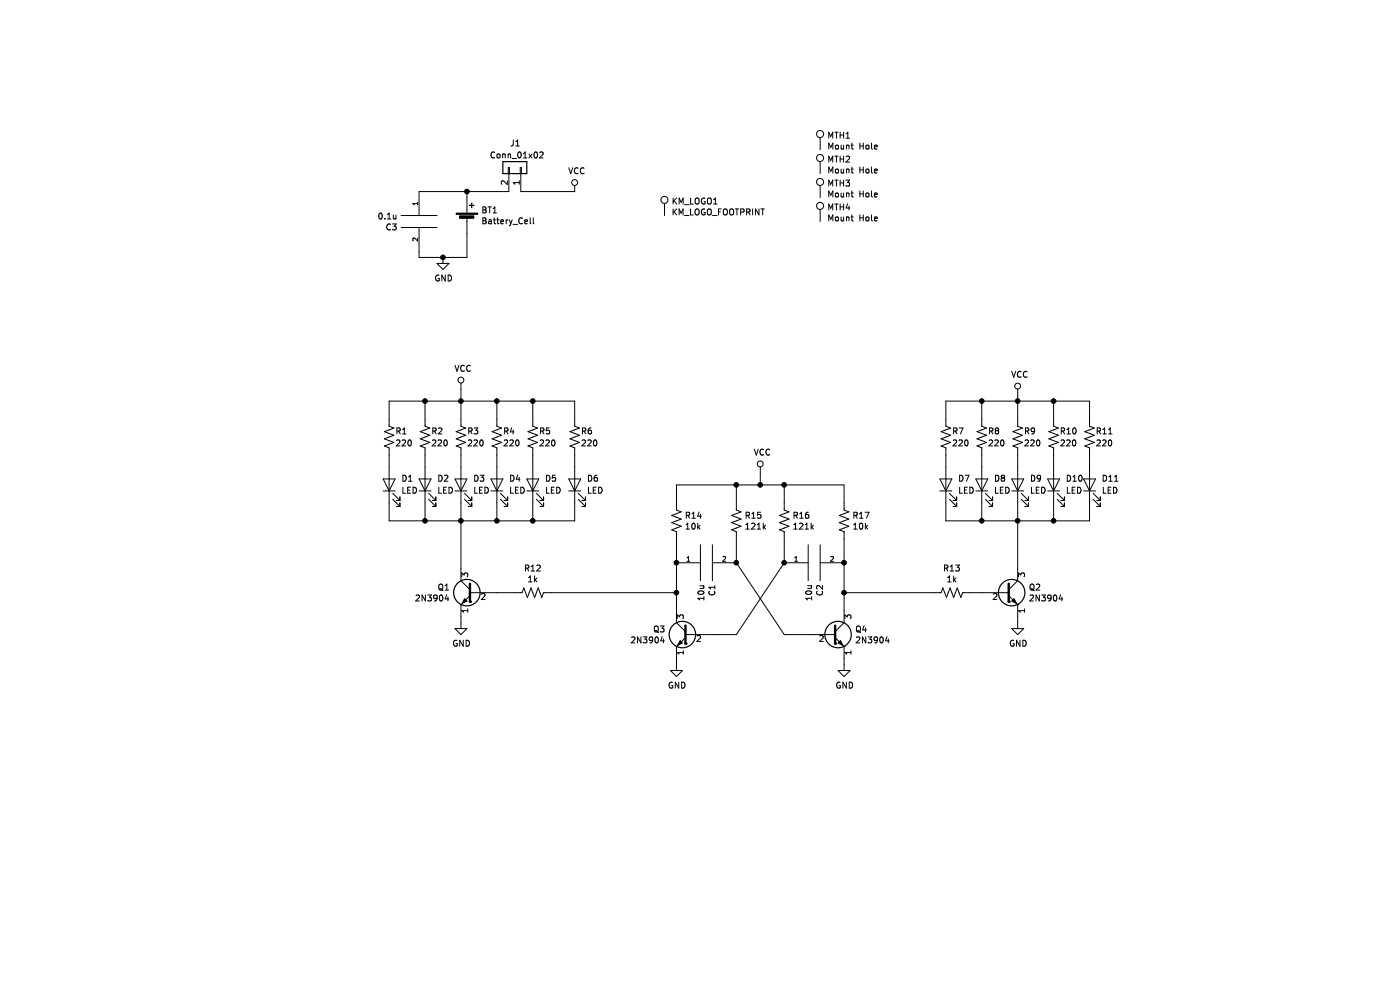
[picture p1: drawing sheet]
EESchema Schematic File Version 4
LIBS:km-skillz-badge-kit-cache
EELAYER 26 0
EELAYER END
$Descr A4 11693 8268
encoding utf-8
Sheet 1 1
Title ""
Date ""
Rev ""
Comp ""
Comment1 ""
Comment2 ""
Comment3 ""
Comment4 ""
$EndDescr
$Comp
L Device:LED D1
U 1 1
P 3250 4050
F 0 "D1" V 3300 3950 50  0000 R CNN
F 1 "LED" V 3200 3950 50  0000 R CNN
F 2 "LEDs:LED_D3.0mm" H 3250 4050 50  0001 C CNN
F 3 "~" H 3250 4050 50  0001 C CNN
	1    3250 4050
	0    -1   -1   0   
$EndComp
$Comp
L Device:LED D2
U 1 1
P 3550 4050
F 0 "D2" V 3600 3950 50  0000 R CNN
F 1 "LED" V 3500 3950 50  0000 R CNN
F 2 "LEDs:LED_D3.0mm" H 3550 4050 50  0001 C CNN
F 3 "~" H 3550 4050 50  0001 C CNN
	1    3550 4050
	0    -1   -1   0   
$EndComp
$Comp
L Device:LED D3
U 1 1
P 3850 4050
F 0 "D3" V 3900 3950 50  0000 R CNN
F 1 "LED" V 3800 3950 50  0000 R CNN
F 2 "LEDs:LED_D3.0mm" H 3850 4050 50  0001 C CNN
F 3 "~" H 3850 4050 50  0001 C CNN
	1    3850 4050
	0    -1   -1   0   
$EndComp
$Comp
L Device:LED D4
U 1 1
P 4150 4050
F 0 "D4" V 4200 3950 50  0000 R CNN
F 1 "LED" V 4100 3950 50  0000 R CNN
F 2 "LEDs:LED_D3.0mm" H 4150 4050 50  0001 C CNN
F 3 "~" H 4150 4050 50  0001 C CNN
	1    4150 4050
	0    -1   -1   0   
$EndComp
$Comp
L Device:LED D5
U 1 1
P 4450 4050
F 0 "D5" V 4500 3950 50  0000 R CNN
F 1 "LED" V 4400 3950 50  0000 R CNN
F 2 "LEDs:LED_D3.0mm" H 4450 4050 50  0001 C CNN
F 3 "~" H 4450 4050 50  0001 C CNN
	1    4450 4050
	0    -1   -1   0   
$EndComp
$Comp
L Device:R_US R1
U 1 1
P 3250 3650
F 0 "R1" H 3300 3700 50  0000 L CNN
F 1 "220" H 3300 3600 50  0000 L CNN
F 2 "Resistors_THT:R_Axial_DIN0411_L9.9mm_D3.6mm_P12.70mm_Horizontal" V 3290 3640 50  0001 C CNN
F 3 "~" H 3250 3650 50  0001 C CNN
	1    3250 3650
	1    0    0    -1  
$EndComp
$Comp
L Device:R_US R2
U 1 1
P 3550 3650
F 0 "R2" H 3600 3700 50  0000 L CNN
F 1 "220" H 3600 3600 50  0000 L CNN
F 2 "Resistors_THT:R_Axial_DIN0411_L9.9mm_D3.6mm_P12.70mm_Horizontal" V 3590 3640 50  0001 C CNN
F 3 "~" H 3550 3650 50  0001 C CNN
	1    3550 3650
	1    0    0    -1  
$EndComp
$Comp
L Device:R_US R3
U 1 1
P 3850 3650
F 0 "R3" H 3900 3700 50  0000 L CNN
F 1 "220" H 3900 3600 50  0000 L CNN
F 2 "Resistors_THT:R_Axial_DIN0411_L9.9mm_D3.6mm_P12.70mm_Horizontal" V 3890 3640 50  0001 C CNN
F 3 "~" H 3850 3650 50  0001 C CNN
	1    3850 3650
	1    0    0    -1  
$EndComp
$Comp
L Device:R_US R4
U 1 1
P 4150 3650
F 0 "R4" H 4200 3700 50  0000 L CNN
F 1 "220" H 4200 3600 50  0000 L CNN
F 2 "Resistors_THT:R_Axial_DIN0411_L9.9mm_D3.6mm_P12.70mm_Horizontal" V 4190 3640 50  0001 C CNN
F 3 "~" H 4150 3650 50  0001 C CNN
	1    4150 3650
	1    0    0    -1  
$EndComp
$Comp
L Device:R_US R5
U 1 1
P 4450 3650
F 0 "R5" H 4500 3700 50  0000 L CNN
F 1 "220" H 4500 3600 50  0000 L CNN
F 2 "Resistors_THT:R_Axial_DIN0411_L9.9mm_D3.6mm_P12.70mm_Horizontal" V 4490 3640 50  0001 C CNN
F 3 "~" H 4450 3650 50  0001 C CNN
	1    4450 3650
	1    0    0    -1  
$EndComp
Wire Wire Line
	4450 3800 4450 3900
Wire Wire Line
	4150 3800 4150 3900
Wire Wire Line
	3850 3800 3850 3900
Wire Wire Line
	3550 3800 3550 3900
Wire Wire Line
	3250 3800 3250 3900
$Comp
L Transistor_BJT:2N3904 Q1
U 1 1
P 3950 4950
F 0 "Q1" H 4141 4996 50  0000 L CNN
F 1 "2N3904" H 4141 4905 50  0000 L CNN
F 2 "TO_SOT_Packages_THT:TO-92_Inline_Wide" H 4150 4875 50  0001 L CIN
F 3 "https://www.fairchildsemi.com/datasheets/2N/2N3904.pdf" H 3950 4950 50  0001 L CNN
	1    3950 4950
	-1   0    0    -1  
$EndComp
$Comp
L power:VCC #PWR03
U 1 1
P 6350 3950
F 0 "#PWR03" H 6350 3800 50  0001 C CNN
F 1 "VCC" H 6367 4123 50  0000 C CNN
F 2 "" H 6350 3950 50  0001 C CNN
F 3 "" H 6350 3950 50  0001 C CNN
	1    6350 3950
	1    0    0    -1  
$EndComp
Wire Wire Line
	3250 4200 3250 4350
Wire Wire Line
	3250 4350 3550 4350
Wire Wire Line
	4450 4350 4450 4200
Wire Wire Line
	4150 4200 4150 4350
Connection ~ 4150 4350
Wire Wire Line
	4150 4350 4450 4350
Wire Wire Line
	3850 4200 3850 4350
Connection ~ 3850 4350
Wire Wire Line
	3850 4350 4150 4350
Wire Wire Line
	3550 4200 3550 4350
Connection ~ 3550 4350
Wire Wire Line
	3550 4350 3850 4350
Wire Wire Line
	3250 3500 3250 3350
Wire Wire Line
	4450 3350 4450 3500
Wire Wire Line
	4150 3500 4150 3350
Connection ~ 4150 3350
Wire Wire Line
	4150 3350 4450 3350
Wire Wire Line
	3850 3500 3850 3350
Connection ~ 3850 3350
Wire Wire Line
	3850 3350 4150 3350
Wire Wire Line
	3550 3500 3550 3350
$Comp
L power:GND #PWR08
U 1 1
P 3850 5200
F 0 "#PWR08" H 3850 4950 50  0001 C CNN
F 1 "GND" H 3855 5027 50  0000 C CNN
F 2 "" H 3850 5200 50  0001 C CNN
F 3 "" H 3850 5200 50  0001 C CNN
	1    3850 5200
	1    0    0    -1  
$EndComp
Wire Wire Line
	3850 5200 3850 5150
$Comp
L Device:LED D6
U 1 1
P 4800 4050
F 0 "D6" V 4850 3950 50  0000 R CNN
F 1 "LED" V 4750 3950 50  0000 R CNN
F 2 "LEDs:LED_D3.0mm" H 4800 4050 50  0001 C CNN
F 3 "~" H 4800 4050 50  0001 C CNN
	1    4800 4050
	0    -1   -1   0   
$EndComp
$Comp
L Device:LED D7
U 1 1
P 7900 4050
F 0 "D7" V 7950 3950 50  0000 R CNN
F 1 "LED" V 7850 3950 50  0000 R CNN
F 2 "LEDs:LED_D3.0mm" H 7900 4050 50  0001 C CNN
F 3 "~" H 7900 4050 50  0001 C CNN
	1    7900 4050
	0    -1   -1   0   
$EndComp
$Comp
L Device:LED D8
U 1 1
P 8200 4050
F 0 "D8" V 8250 3950 50  0000 R CNN
F 1 "LED" V 8150 3950 50  0000 R CNN
F 2 "LEDs:LED_D3.0mm" H 8200 4050 50  0001 C CNN
F 3 "~" H 8200 4050 50  0001 C CNN
	1    8200 4050
	0    -1   -1   0   
$EndComp
$Comp
L Device:LED D9
U 1 1
P 8500 4050
F 0 "D9" V 8550 3950 50  0000 R CNN
F 1 "LED" V 8450 3950 50  0000 R CNN
F 2 "Resistors_SMD:R_1210_HandSoldering" H 8500 4050 50  0001 C CNN
F 3 "~" H 8500 4050 50  0001 C CNN
	1    8500 4050
	0    -1   -1   0   
$EndComp
$Comp
L Device:LED D10
U 1 1
P 8800 4050
F 0 "D10" V 8850 3950 50  0000 R CNN
F 1 "LED" V 8750 3950 50  0000 R CNN
F 2 "LEDs:LED_D3.0mm" H 8800 4050 50  0001 C CNN
F 3 "~" H 8800 4050 50  0001 C CNN
	1    8800 4050
	0    -1   -1   0   
$EndComp
$Comp
L Device:R_US R6
U 1 1
P 4800 3650
F 0 "R6" H 4850 3700 50  0000 L CNN
F 1 "220" H 4850 3600 50  0000 L CNN
F 2 "Resistors_THT:R_Axial_DIN0411_L9.9mm_D3.6mm_P12.70mm_Horizontal" V 4840 3640 50  0001 C CNN
F 3 "~" H 4800 3650 50  0001 C CNN
	1    4800 3650
	1    0    0    -1  
$EndComp
$Comp
L Device:R_US R7
U 1 1
P 7900 3650
F 0 "R7" H 7950 3700 50  0000 L CNN
F 1 "220" H 7950 3600 50  0000 L CNN
F 2 "Resistors_THT:R_Axial_DIN0411_L9.9mm_D3.6mm_P12.70mm_Horizontal" V 7940 3640 50  0001 C CNN
F 3 "~" H 7900 3650 50  0001 C CNN
	1    7900 3650
	1    0    0    -1  
$EndComp
$Comp
L Device:R_US R8
U 1 1
P 8200 3650
F 0 "R8" H 8250 3700 50  0000 L CNN
F 1 "220" H 8250 3600 50  0000 L CNN
F 2 "Resistors_THT:R_Axial_DIN0411_L9.9mm_D3.6mm_P12.70mm_Horizontal" V 8240 3640 50  0001 C CNN
F 3 "~" H 8200 3650 50  0001 C CNN
	1    8200 3650
	1    0    0    -1  
$EndComp
$Comp
L Device:R_US R9
U 1 1
P 8500 3650
F 0 "R9" H 8550 3700 50  0000 L CNN
F 1 "220" H 8550 3600 50  0000 L CNN
F 2 "Resistors_THT:R_Axial_DIN0411_L9.9mm_D3.6mm_P12.70mm_Horizontal" V 8540 3640 50  0001 C CNN
F 3 "~" H 8500 3650 50  0001 C CNN
	1    8500 3650
	1    0    0    -1  
$EndComp
$Comp
L Device:R_US R10
U 1 1
P 8800 3650
F 0 "R10" H 8850 3700 50  0000 L CNN
F 1 "220" H 8850 3600 50  0000 L CNN
F 2 "Resistors_THT:R_Axial_DIN0411_L9.9mm_D3.6mm_P12.70mm_Horizontal" V 8840 3640 50  0001 C CNN
F 3 "~" H 8800 3650 50  0001 C CNN
	1    8800 3650
	1    0    0    -1  
$EndComp
Wire Wire Line
	8800 3800 8800 3900
Wire Wire Line
	8500 3800 8500 3900
Wire Wire Line
	8200 3800 8200 3900
Wire Wire Line
	7900 3800 7900 3900
Wire Wire Line
	4800 3800 4800 3900
Wire Wire Line
	4800 4200 4800 4350
Wire Wire Line
	8800 4350 8800 4200
Wire Wire Line
	8500 4200 8500 4350
Connection ~ 8500 4350
Wire Wire Line
	8500 4350 8800 4350
Wire Wire Line
	8200 4200 8200 4350
Connection ~ 8200 4350
Wire Wire Line
	8200 4350 8500 4350
Wire Wire Line
	7900 4200 7900 4350
Wire Wire Line
	7900 4350 8200 4350
Wire Wire Line
	4800 3500 4800 3350
Wire Wire Line
	8800 3350 8800 3500
Wire Wire Line
	8500 3500 8500 3350
Connection ~ 8500 3350
Wire Wire Line
	8500 3350 8800 3350
Wire Wire Line
	8200 3500 8200 3350
Connection ~ 8200 3350
Wire Wire Line
	8200 3350 8500 3350
Wire Wire Line
	7900 3500 7900 3350
Wire Wire Line
	7900 3350 8200 3350
$Comp
L power:VCC #PWR07
U 1 1
P 3850 3250
F 0 "#PWR07" H 3850 3100 50  0001 C CNN
F 1 "VCC" H 3867 3423 50  0000 C CNN
F 2 "" H 3850 3250 50  0001 C CNN
F 3 "" H 3850 3250 50  0001 C CNN
	1    3850 3250
	1    0    0    -1  
$EndComp
$Comp
L power:VCC #PWR09
U 1 1
P 8500 3300
F 0 "#PWR09" H 8500 3150 50  0001 C CNN
F 1 "VCC" H 8517 3473 50  0000 C CNN
F 2 "" H 8500 3300 50  0001 C CNN
F 3 "" H 8500 3300 50  0001 C CNN
	1    8500 3300
	1    0    0    -1  
$EndComp
Wire Wire Line
	3850 3250 3850 3350
Wire Wire Line
	8500 3300 8500 3350
Wire Wire Line
	3850 4350 3850 4750
$Comp
L Device:R_US R12
U 1 1
P 4450 4950
F 0 "R12" V 4245 4950 50  0000 C CNN
F 1 "1k" V 4336 4950 50  0000 C CNN
F 2 "Resistors_THT:R_Axial_DIN0411_L9.9mm_D3.6mm_P12.70mm_Horizontal" V 4490 4940 50  0001 C CNN
F 3 "~" H 4450 4950 50  0001 C CNN
	1    4450 4950
	0    1    1    0   
$EndComp
Wire Wire Line
	4150 4950 4300 4950
$Comp
L Connector:TestPoint KM_LOGO1
U 1 1
P 5550 1800
F 0 "KM_LOGO1" H 5608 1920 50  0000 L CNN
F 1 "KM_LOGO_FOOTPRINT" H 5608 1829 50  0000 L CNN
F 2 "km-noob-badge-kit:km-logo-back-silkscreen" H 5750 1800 50  0001 C CNN
F 3 "~" H 5750 1800 50  0001 C CNN
	1    5550 1800
	1    0    0    -1  
$EndComp
Wire Wire Line
	4800 4350 4450 4350
Connection ~ 4450 4350
Wire Wire Line
	4450 3350 4800 3350
Connection ~ 4450 3350
$Comp
L Device:LED D11
U 1 1
P 9100 4050
F 0 "D11" V 9150 3950 50  0000 R CNN
F 1 "LED" V 9050 3950 50  0000 R CNN
F 2 "LEDs:LED_D3.0mm" H 9100 4050 50  0001 C CNN
F 3 "~" H 9100 4050 50  0001 C CNN
	1    9100 4050
	0    -1   -1   0   
$EndComp
$Comp
L Device:R_US R11
U 1 1
P 9100 3650
F 0 "R11" H 9150 3700 50  0000 L CNN
F 1 "220" H 9150 3600 50  0000 L CNN
F 2 "Resistors_THT:R_Axial_DIN0411_L9.9mm_D3.6mm_P12.70mm_Horizontal" V 9140 3640 50  0001 C CNN
F 3 "~" H 9100 3650 50  0001 C CNN
	1    9100 3650
	1    0    0    -1  
$EndComp
Wire Wire Line
	9100 3800 9100 3900
Wire Wire Line
	9100 4350 9100 4200
Wire Wire Line
	8800 4350 9100 4350
Wire Wire Line
	9100 3350 9100 3500
Wire Wire Line
	8800 3350 9100 3350
Connection ~ 8800 3350
Connection ~ 8800 4350
$Comp
L Device:Battery_Cell BT1
U 1 1
P 3900 1850
F 0 "BT1" H 4018 1946 50  0000 L CNN
F 1 "Battery_Cell" H 4018 1855 50  0000 L CNN
F 2 "Rays Footprints:Keystone-3035-CR2032-Coin" V 3900 1910 50  0001 C CNN
F 3 "~" V 3900 1910 50  0001 C CNN
	1    3900 1850
	1    0    0    -1  
$EndComp
$Comp
L power:VCC #PWR011
U 1 1
P 4800 1600
F 0 "#PWR011" H 4800 1450 50  0001 C CNN
F 1 "VCC" H 4817 1773 50  0000 C CNN
F 2 "" H 4800 1600 50  0001 C CNN
F 3 "" H 4800 1600 50  0001 C CNN
	1    4800 1600
	1    0    0    -1  
$EndComp
Wire Wire Line
	3900 1600 3900 1650
$Comp
L power:GND #PWR012
U 1 1
P 3700 2150
F 0 "#PWR012" H 3700 1900 50  0001 C CNN
F 1 "GND" H 3705 1977 50  0000 C CNN
F 2 "" H 3700 2150 50  0001 C CNN
F 3 "" H 3700 2150 50  0001 C CNN
	1    3700 2150
	1    0    0    -1  
$EndComp
$Comp
L pspice:C C1
U 1 1
P 5900 4700
F 0 "C1" H 5722 4654 50  0000 R CNN
F 1 "10u" H 5722 4745 50  0000 R CNN
F 2 "Capacitors_THT:C_Disc_D4.7mm_W2.5mm_P5.00mm" H 5900 4700 50  0001 C CNN
F 3 "https://www.digikey.com/product-detail/en/vishay-bc-components/K104K15X7RF5UH5/BC5229CT-ND/8557358" H 5900 4700 50  0001 C CNN
	1    5900 4700
	0    -1   -1   0   
$EndComp
Connection ~ 3550 3350
Wire Wire Line
	3550 3350 3850 3350
Wire Wire Line
	3250 3350 3550 3350
$Comp
L Device:R_US R14
U 1 1
P 5650 4350
F 0 "R14" H 5718 4396 50  0000 L CNN
F 1 "10k" H 5718 4305 50  0000 L CNN
F 2 "Resistors_THT:R_Axial_DIN0411_L9.9mm_D3.6mm_P12.70mm_Horizontal" V 5690 4340 50  0001 C CNN
F 3 "~" H 5650 4350 50  0001 C CNN
	1    5650 4350
	1    0    0    -1  
$EndComp
$Comp
L Device:R_US R15
U 1 1
P 6150 4350
F 0 "R15" H 6218 4396 50  0000 L CNN
F 1 "121k" H 6218 4305 50  0000 L CNN
F 2 "Resistors_THT:R_Axial_DIN0411_L9.9mm_D3.6mm_P12.70mm_Horizontal" V 6190 4340 50  0001 C CNN
F 3 "~" H 6150 4350 50  0001 C CNN
	1    6150 4350
	1    0    0    -1  
$EndComp
Wire Wire Line
	5650 4200 5650 4050
Wire Wire Line
	6150 4200 6150 4050
Wire Wire Line
	6350 3950 6350 4050
Wire Wire Line
	5650 4050 6150 4050
Wire Wire Line
	5650 4500 5650 4700
Wire Wire Line
	6150 4500 6150 4700
$Comp
L pspice:C C2
U 1 1
P 6800 4700
F 0 "C2" H 6622 4654 50  0000 R CNN
F 1 "10u" H 6622 4745 50  0000 R CNN
F 2 "Capacitors_THT:C_Disc_D4.7mm_W2.5mm_P5.00mm" H 6800 4700 50  0001 C CNN
F 3 "https://www.digikey.com/product-detail/en/vishay-bc-components/K104K15X7RF5UH5/BC5229CT-ND/8557358" H 6800 4700 50  0001 C CNN
	1    6800 4700
	0    -1   -1   0   
$EndComp
$Comp
L Device:R_US R16
U 1 1
P 6550 4350
F 0 "R16" H 6618 4396 50  0000 L CNN
F 1 "121k" H 6618 4305 50  0000 L CNN
F 2 "Resistors_THT:R_Axial_DIN0411_L9.9mm_D3.6mm_P12.70mm_Horizontal" V 6590 4340 50  0001 C CNN
F 3 "~" H 6550 4350 50  0001 C CNN
	1    6550 4350
	1    0    0    -1  
$EndComp
$Comp
L Device:R_US R17
U 1 1
P 7050 4350
F 0 "R17" H 7118 4396 50  0000 L CNN
F 1 "10k" H 7118 4305 50  0000 L CNN
F 2 "Resistors_THT:R_Axial_DIN0411_L9.9mm_D3.6mm_P12.70mm_Horizontal" V 7090 4340 50  0001 C CNN
F 3 "~" H 7050 4350 50  0001 C CNN
	1    7050 4350
	1    0    0    -1  
$EndComp
Wire Wire Line
	6550 4200 6550 4050
Wire Wire Line
	7050 4200 7050 4050
Wire Wire Line
	6550 4050 7050 4050
Wire Wire Line
	6550 4500 6550 4700
Wire Wire Line
	7050 4500 7050 4700
Wire Wire Line
	6150 4050 6350 4050
Connection ~ 6150 4050
Connection ~ 6550 4050
Connection ~ 6350 4050
Wire Wire Line
	6350 4050 6550 4050
$Comp
L Transistor_BJT:2N3904 Q4
U 1 1
P 6950 5300
F 0 "Q4" H 7141 5346 50  0000 L CNN
F 1 "2N3904" H 7141 5255 50  0000 L CNN
F 2 "TO_SOT_Packages_THT:TO-92_Inline_Wide" H 7150 5225 50  0001 L CIN
F 3 "https://www.fairchildsemi.com/datasheets/2N/2N3904.pdf" H 6950 5300 50  0001 L CNN
	1    6950 5300
	1    0    0    -1  
$EndComp
$Comp
L Transistor_BJT:2N3904 Q3
U 1 1
P 5750 5300
F 0 "Q3" H 5941 5346 50  0000 L CNN
F 1 "2N3904" H 5941 5255 50  0000 L CNN
F 2 "TO_SOT_Packages_THT:TO-92_Inline_Wide" H 5950 5225 50  0001 L CIN
F 3 "https://www.fairchildsemi.com/datasheets/2N/2N3904.pdf" H 5750 5300 50  0001 L CNN
	1    5750 5300
	-1   0    0    -1  
$EndComp
Wire Wire Line
	5650 4700 5650 4950
Connection ~ 5650 4700
Wire Wire Line
	7050 4700 7050 4950
Connection ~ 7050 4700
$Comp
L power:GND #PWR02
U 1 1
P 7050 5550
F 0 "#PWR02" H 7050 5300 50  0001 C CNN
F 1 "GND" H 7055 5377 50  0000 C CNN
F 2 "" H 7050 5550 50  0001 C CNN
F 3 "" H 7050 5550 50  0001 C CNN
	1    7050 5550
	1    0    0    -1  
$EndComp
$Comp
L power:GND #PWR01
U 1 1
P 5650 5550
F 0 "#PWR01" H 5650 5300 50  0001 C CNN
F 1 "GND" H 5655 5377 50  0000 C CNN
F 2 "" H 5650 5550 50  0001 C CNN
F 3 "" H 5650 5550 50  0001 C CNN
	1    5650 5550
	1    0    0    -1  
$EndComp
Wire Wire Line
	5650 5500 5650 5550
Wire Wire Line
	7050 5500 7050 5550
$Comp
L Transistor_BJT:2N3904 Q2
U 1 1
P 8400 4950
F 0 "Q2" H 8591 4996 50  0000 L CNN
F 1 "2N3904" H 8591 4905 50  0000 L CNN
F 2 "TO_SOT_Packages_THT:TO-92_Inline_Wide" H 8600 4875 50  0001 L CIN
F 3 "https://www.fairchildsemi.com/datasheets/2N/2N3904.pdf" H 8400 4950 50  0001 L CNN
	1    8400 4950
	1    0    0    -1  
$EndComp
$Comp
L power:GND #PWR04
U 1 1
P 8500 5200
F 0 "#PWR04" H 8500 4950 50  0001 C CNN
F 1 "GND" H 8505 5027 50  0000 C CNN
F 2 "" H 8500 5200 50  0001 C CNN
F 3 "" H 8500 5200 50  0001 C CNN
	1    8500 5200
	1    0    0    -1  
$EndComp
Wire Wire Line
	8500 5200 8500 5150
Wire Wire Line
	8500 4350 8500 4750
$Comp
L Device:R_US R13
U 1 1
P 7950 4950
F 0 "R13" V 7745 4950 50  0000 C CNN
F 1 "1k" V 7836 4950 50  0000 C CNN
F 2 "Resistors_THT:R_Axial_DIN0411_L9.9mm_D3.6mm_P12.70mm_Horizontal" V 7990 4940 50  0001 C CNN
F 3 "~" H 7950 4950 50  0001 C CNN
	1    7950 4950
	0    1    1    0   
$EndComp
Wire Wire Line
	8100 4950 8200 4950
Wire Wire Line
	7800 4950 7050 4950
Connection ~ 7050 4950
Wire Wire Line
	7050 4950 7050 5100
Wire Wire Line
	4600 4950 5650 4950
Connection ~ 5650 4950
Wire Wire Line
	5650 4950 5650 5100
$Comp
L Connector_Generic:Conn_01x02 J1
U 1 1
P 4350 1400
F 0 "J1" V 4550 1400 50  0000 R CNN
F 1 "Conn_01x02" V 4450 1600 50  0000 R CNN
F 2 "Pin_Headers:Pin_Header_Angled_1x02_Pitch2.54mm" H 4350 1400 50  0001 C CNN
F 3 "~" H 4350 1400 50  0001 C CNN
	1    4350 1400
	0    1    -1   0   
$EndComp
Wire Wire Line
	3900 1600 4250 1600
Wire Wire Line
	4350 1600 4800 1600
$Comp
L pspice:C C3
U 1 1
P 3500 1850
F 0 "C3" H 3322 1804 50  0000 R CNN
F 1 "0.1u" H 3322 1895 50  0000 R CNN
F 2 "Capacitors_THT:C_Disc_D4.7mm_W2.5mm_P5.00mm" H 3500 1850 50  0001 C CNN
F 3 "https://www.digikey.com/product-detail/en/vishay-bc-components/K104K15X7RF5UH5/BC5229CT-ND/8557358" H 3500 1850 50  0001 C CNN
	1    3500 1850
	1    0    0    -1  
$EndComp
Wire Wire Line
	3500 1600 3900 1600
Connection ~ 3900 1600
Wire Wire Line
	3500 2100 3500 2150
Wire Wire Line
	3500 2150 3700 2150
Wire Wire Line
	3900 2150 3700 2150
Wire Wire Line
	3900 1950 3900 2150
Connection ~ 3700 2150
$Comp
L Connector:TestPoint MTH1
U 1 1
P 6850 1250
F 0 "MTH1" H 6908 1370 50  0000 L CNN
F 1 "Mount Hole" H 6908 1279 50  0000 L CNN
F 2 "Pin_Headers:Pin_Header_Straight_1x01_Pitch2.54mm" H 7050 1250 50  0001 C CNN
F 3 "~" H 7050 1250 50  0001 C CNN
	1    6850 1250
	1    0    0    -1  
$EndComp
$Comp
L Connector:TestPoint MTH4
U 1 1
P 6850 1850
F 0 "MTH4" H 6908 1970 50  0000 L CNN
F 1 "Mount Hole" H 6908 1879 50  0000 L CNN
F 2 "Pin_Headers:Pin_Header_Straight_1x01_Pitch2.54mm" H 7050 1850 50  0001 C CNN
F 3 "~" H 7050 1850 50  0001 C CNN
	1    6850 1850
	1    0    0    -1  
$EndComp
$Comp
L Connector:TestPoint MTH3
U 1 1
P 6850 1650
F 0 "MTH3" H 6908 1770 50  0000 L CNN
F 1 "Mount Hole" H 6908 1679 50  0000 L CNN
F 2 "Pin_Headers:Pin_Header_Straight_1x01_Pitch2.54mm" H 7050 1650 50  0001 C CNN
F 3 "~" H 7050 1650 50  0001 C CNN
	1    6850 1650
	1    0    0    -1  
$EndComp
$Comp
L Connector:TestPoint MTH2
U 1 1
P 6850 1450
F 0 "MTH2" H 6908 1570 50  0000 L CNN
F 1 "Mount Hole" H 6908 1479 50  0000 L CNN
F 2 "Pin_Headers:Pin_Header_Straight_1x01_Pitch2.54mm" H 7050 1450 50  0001 C CNN
F 3 "~" H 7050 1450 50  0001 C CNN
	1    6850 1450
	1    0    0    -1  
$EndComp
Wire Wire Line
	6150 4700 6550 5300
Wire Wire Line
	6550 5300 6750 5300
Connection ~ 6150 4700
Wire Wire Line
	6550 4700 6150 5300
Wire Wire Line
	6150 5300 5950 5300
Connection ~ 6550 4700
$EndSCHEMATC
